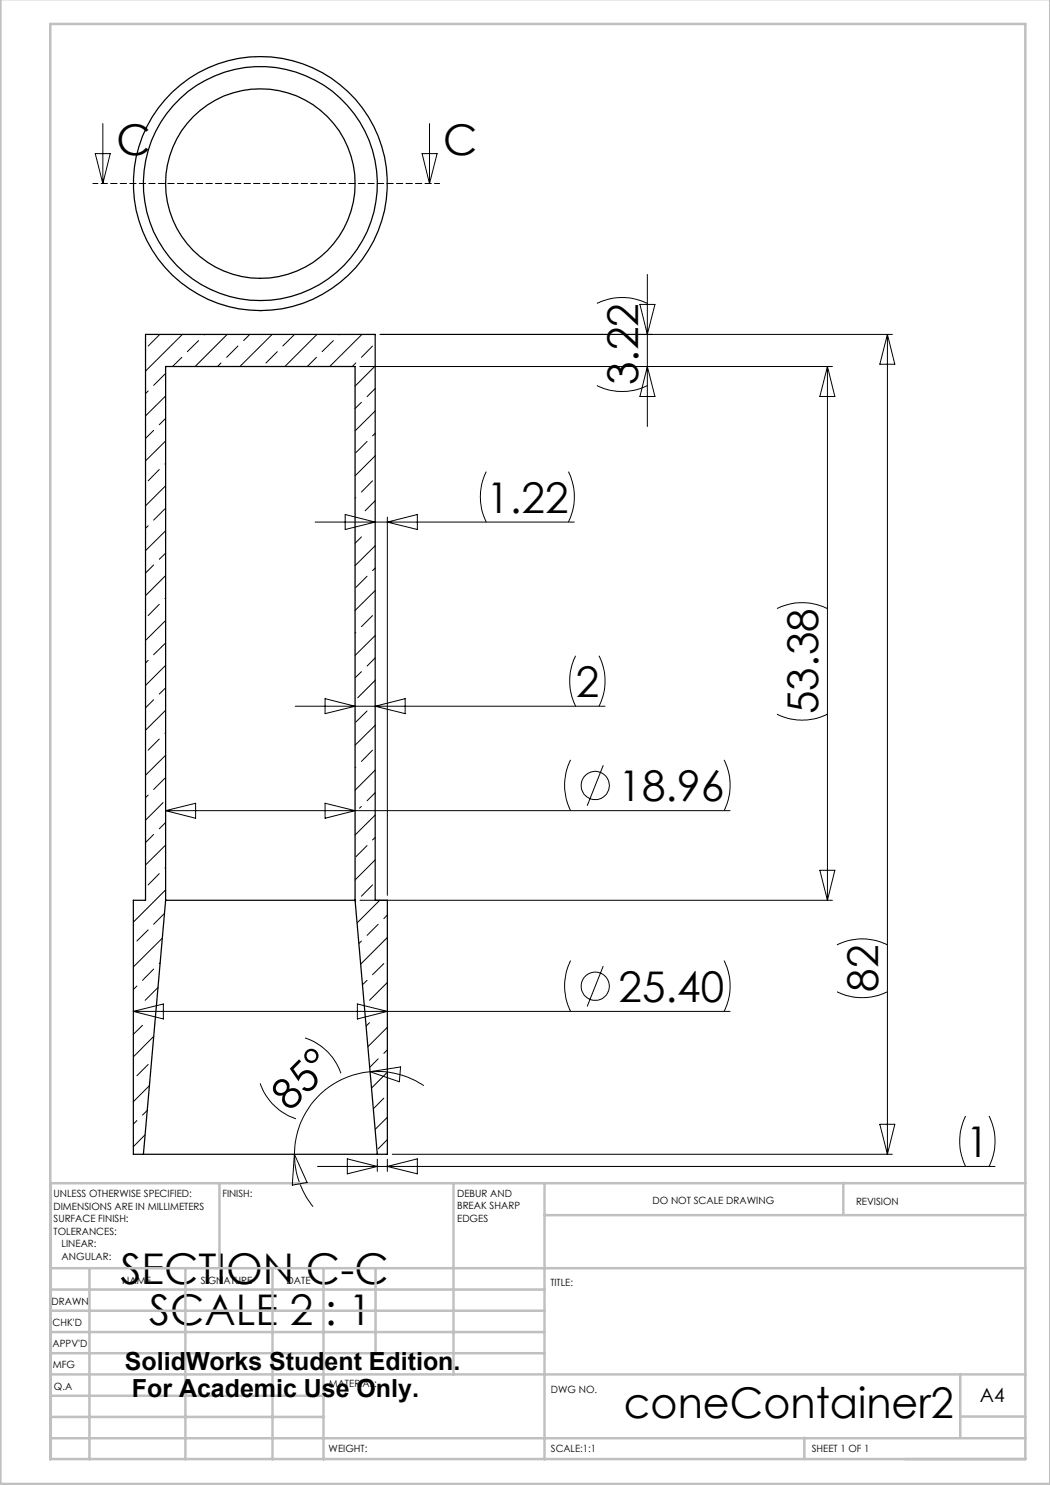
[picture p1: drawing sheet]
<svg xmlns="http://www.w3.org/2000/svg" width="210mm" height="297mm" viewBox="0 0 210 297" stroke-linecap="round" stroke-linejoin="round" font-family="sans-serif">
<g fill="none" stroke="#000" stroke-width=".2">
<path d="M19 30.7h3l-1.4 6zM20.6 24.7v12M84.4 30.7h3l-1.5 6zM85.9 24.7v12M129.5 54.9v30.4M29.6 78.2l-.5 .5M31.9 67l-2.3 2.2M33 74.8l-2.3 2.3M33.1 79.2l-4 4M36.4 71.5l-1.9 1.8M36.5 66.9l-7.4 7.3M39.7 68.1l-2.2 2.2"/>
<path d="M41 66.9l-.1 .1M44.2 72.6l-.7 .7M45.4 66.9l-6.4 6.4M47.6 69.2l-2.3 2.3M50 66.9l-1.3 1.2M54.4 66.9l-6.4 6.4M55.5 70.3l-2.3 2.3M58.8 67l-2.2 2.2M63.3 71.5l-1.8 1.8M63.4 66.9l-6.4 6.4M66.7 68.1l-2.3 2.2M67.9 66.9l-.1 .1"/>
<path d="M71.2 72.6l-.8 .7M72 73.3h94.5M72.4 66.9l-6.5 6.4M74.5 69.2l-2.2 2.3M75 73.2l-4 4M75 77.7l-1.6 1.6M76 66.9h102.5M119.4 77.1a11.2 11.2 0 0 0 10.1 0M119.4 60.7a11.5 11.5 0 0 1 10.1 0M128 60.9h3l-1.5 6zM129.5 73.3l1.5 6h-3zM165.5 73.3l1.5 6h-3z"/>
<path d="M165.5 73.3v106.8M177.5 66.9v164M177.5 66.9l1.5 5.9h-3zM30.7 86.1l-1.6 1.6M31.9 93.9l-2.3 2.3M33.1 88.2l-4 4M33.1 97.2l-4 4M33.1 83.7l-1.2 1.2M33.1 92.7l-.1 .1M71.2 99.5l-.2 .2M72.3 80.5l-1.3 1.2M73.4 88.3l-2.2 2.3"/>
<path d="M74.5 96.2l-2.2 2.2M75 82.2l-4 4M75 91.2l-4 4M75 86.7l-.5 .5M97.3 94.3a11.2 11.2 0 0 0 0 10.1M113.7 94.3a11.5 11.5 0 0 1 0 10.1M29.6 105.2l-.5 .5M30.7 113l-1.6 1.6M33 101.8l-2.3 2.2M33.1 106.1l-4 4M33.1 115.1l-4 4M33.1 110.6l-1.2 1.3"/>
<path d="M33.1 119.6l-.1 .1M63 104.4h51.9M69 102.9l6 1.5-6 1.5zM72.3 107.4l-1.3 1.3M73.4 115.2l-2.2 2.3M75 100.2l-2 2M75 109.1l-4 4M75 118.1l-4 4M75 113.6l-.5 .5M77.5 103.4v75.7M77.5 104.4l6-1.5v3zM29.6 132.1l-.5 .5"/>
<path d="M30.7 139.9l-1.6 1.7M31.9 120.9l-2.3 2.2M33 128.7l-2.3 2.2M33.1 124.1l-4 4M33.1 133.1l-4 4M33.1 137.6l-1.2 1.2M65 139.7l6 1.5-6 1.5zM71.2 126.5l-.2 .1M72.3 134.3l-1.3 1.3M74.5 123.1l-2.2 2.2M75 127.1l-4 4M75 136.1l-3.5 3.5"/>
<path d="M75 131.6l-1.6 1.6M115.1 131.2a11.5 11.5 0 0 0 0 10M119.8 131.2a11.2 11.2 0 0 1 0 10M155.4 121.7a11.5 11.5 0 0 1 10.1 0M29.6 159l-.5 .5M31.9 147.8l-2.3 2.2M33 155.6l-2.3 2.3M33.1 142.1l-4 3.9M33.1 151.1l-4 3.9M33.1 146.5l-.1 .2M59.1 141.2h61.9M71.2 153.4l-.2 .1"/>
<path d="M73.4 142.2l-2.2 2.2M74.5 150l-2.2 2.3M75 141.2l6-1.5v3zM75 145.1l-4 3.9M75 154l-4 4M75 158.5l-1.6 1.7M114.1 152a11.4 11.4 0 0 0 0 10.1M120.6 153.1l-3.2 8M144.8 152a11.4 11.4 0 0 1 0 10.1M155.4 142.8a11.2 11.2 0 0 0 10.1 0M30.7 166.9l-1.6 1.6M31.9 174.7l-2.3 2.3"/>
<path d="M32.6 160.5l-3.5 3.5M33.1 169l-4 4M33.1 178l-6.4 6.4M33.1 164.5l-1.2 1.3M33.1 173.5l-.1 .1M33.1 162.1h112.9M33.1 162.1l6-1.4v3zM65 160.7l6 1.4-6 1.6zM72.3 161.3l-.4 .3M73.4 169.1l-2.2 2.3M74.5 177l-2.2 2.2M75 163l-4 4"/>
<path d="M75 172l-4 4M75 167.5l-.5 .5M164 174.1h3l-1.5 6zM27.4 197.2l-.7 .7M29.6 186l-2.2 2.2M30.7 193.8l-2.2 2.3M31.6 197.5l-2.6 2.6M32 192.5l-.1 .2M32.5 187.6l-5.8 5.8M32.9 182.7l-2.2 2.2M71.2 180.3l-.2 .1M72 180.1h94.5"/>
<path d="M72.3 188.2l-.5 .5M73.4 196.1l-.9 .9M75.6 184.9l-2.2 2.2M76 180.1l-4.6 4.5M76.8 192.7l-2.3 2.2M77.5 187.5l-5.4 5.3M77.5 196.5l-3.6 3.6M77.5 183l-.7 .7M114.1 192.1a11.4 11.4 0 0 0 0 10.2M120.6 193.2l-3.2 8.1M144.8 192.1a11.4 11.4 0 0 1 0 10.2M167.4 198.4a11.5 11.5 0 0 0 10.1 0"/>
<path d="M167.4 189a11.2 11.2 0 0 1 10.1 0M26.7 202.3h119.3M26.7 202.3l6-1.5v3zM28.5 205.1l-1.8 1.8M29.6 212.9l-2.2 2.3M29.9 217.1l-3.2 3.2M30.7 207.3l-4 4.1M52 216.7a11.4 11.4 0 0 0 7.2 7.1M61 207.6a11.4 11.4 0 0 1 7.2 7.1M71.5 200.8l6 1.5-6 1.5zM73.9 204.5l-.7 .7M74 214.3a16.6 16.6 0 0 0-15.1 16.6"/>
<path d="M74 214.3a17.1 17.1 0 0 1 10.8 2.8M74 214.3l6.1-.9-.2 3zM75.6 211.8l-1.7 1.7M76.8 219.6l-2.1 2.2M77.5 205.5l-3.9 3.8M77.5 214.5l-3.2 3.1M77.5 210l-.7 .7M27.4 224.1l-.7 .7M29 227l-2.3 2.3M29.5 222.1l-1 .9M58.9 230.9a16.8 16.8 0 0 0 3.7 10.4M58.9 230.9l2.5 5.6-2.9 .5z"/>
<path d="M63.5 233.3h135.5M69.5 231.8l6 1.5-6 1.5zM75.5 231.8v2.5M77.5 223.4l-2.5 2.5M77.5 227.9l-1.9 1.9M77.5 231.8v2.5M77.5 233.3l6-1.5v3zM78.5 230.9h100M176 224.9h3l-1.5 6zM193.1 223.2a11.5 11.5 0 0 0 0 10.1M197.8 223.2a11.2 11.2 0 0 1 0 10.1"/>
<circle cx="119.1" cy="157.1" r="2.82"/>
<circle cx="119.1" cy="197.3" r="2.83"/>
</g>
<path d="M18.6 36.7h69.3" fill="none" stroke="#000" stroke-width=".2" stroke-dasharray="1.3 .6" stroke-dashoffset=".3"/>
<g fill="none" stroke="#c0c0c0" stroke-width=".5">
<path d="M.1 -.1v296.9h209.9v-296.9M10.1 4.8h195v287h-195zM43.9 236.6v17M90.7 236.6v38.3M108.9 236.6v55.3M168.7 236.6v6.3M205.1 236.6h-195v55.3M10.1 253.6h195M10.1 257.9h98.8M17.9 253.6v38.3M37.1 253.6v38.3M54.5 253.6v38.3"/>
<path d="M64.7 253.6v38.3M75.1 253.6v17M108.9 243h96.2M10.1 270.6h98.8M10.1 266.4h98.8M10.1 262.1h98.8M10.1 279.1h54.6M10.1 274.9h195M192.1 274.8v12.7M10.1 287.7h195M10.1 283.4h54.6M160.9 287.5v4.3"/>
<path d="M192.1 283.3h13"/>
</g>
<g fill="none" stroke="#000" stroke-width=".25">
<path d="M33.1 180.1h37.9M33.1 180.1v-106.8h37.9v106.8M33.1 180.1l-4.4 50.8M71 180.1l4.5 50.8M28.7 230.9h46.8M28.7 230.9h-2v-50.8h2.4v-113.2h45.9v113.2h2.5v50.8h-2"/>
<circle cx="52.1" cy="36.7" r="19"/>
<circle cx="52.1" cy="36.7" r="25.4"/>
<circle cx="52.1" cy="36.7" r="23.4"/>
</g>
<g font-size="8.5">
<text x="23.3" y="31">C</text>
<text x="88.6" y="31">C</text>
<text x="127.7" y="77.1" transform="rotate(-90 127.7 77.1)">3.22</text>
<text x="97.3" y="102.5">1.22</text>
<text x="115.1" y="139.4">2</text>
<text x="163.7" y="142.8" transform="rotate(-90 163.7 142.8)">53.38</text>
<text x="123.7" y="160.2">18.96</text>
<text x="123.7" y="200.3">25.40</text>
<text x="175.6" y="198.3" transform="rotate(-90 175.6 198.3)">82</text>
<text x="57.9" y="222.4" transform="rotate(-45 57.9 222.4)">85°</text>
<text x="193.1" y="231.4">1</text>
<text x="24.1" y="256.8">SECTION C-C</text>
<text x="29.8" y="265">SCALE</text>
<text x="58" y="265">2 : 1</text>
<text x="124.8" y="283.5">coneContainer2</text>
</g>
<g font-size="5">
<text x="25" y="274">SolidWorks Student Edition.</text>
<text x="26.4" y="279.5">For Academic Use Only.</text>
</g>
<text font-size="3.9" x="196" y="280.4">A4</text>
<g font-size="2">
<text x="10.7" y="239.5">UNLESS OTHERWISE SPECIFIED:</text>
<text x="44.5" y="239.5">FINISH:</text>
<text x="91.4" y="239.4">DEBUR AND</text>
<text x="10.7" y="242">DIMENSIONS ARE IN MILLIMETERS</text>
<text x="10.7" y="244.5">SURFACE FINISH:</text>
<text x="91.4" y="241.9">BREAK SHARP</text>
<text x="91.4" y="244.4">EDGES</text>
<text x="130.5" y="240.8">DO NOT SCALE DRAWING</text>
<text x="171.2" y="241">REVISION</text>
<text x="10.7" y="247">TOLERANCES:</text>
<text x="12.3" y="249.5">LINEAR:</text>
<text x="12.3" y="252">ANGULAR:</text>
<text x="24.4" y="256.9">NAME</text>
<text x="40.1" y="256.8">SIGNATURE</text>
<text x="57.3" y="256.8">DATE</text>
<text x="110.1" y="257.1">TITLE:</text>
<text x="10.3" y="260.9">DRAWN</text>
<text x="10.5" y="269.3">APPV'D</text>
<text x="10.5" y="265.2">CHK'D</text>
<text x="10.6" y="273.6">MFG</text>
<text x="10.8" y="278">Q.A</text>
<text x="65.8" y="277.4">MATERIAL:</text>
<text x="110.2" y="278.5">DWG NO.</text>
<text x="65.7" y="290.4">WEIGHT:</text>
<text x="110.2" y="290.5">SCALE:1:1</text>
<text x="162.4" y="290.4">SHEET 1 OF 1</text>
</g>
</svg>
